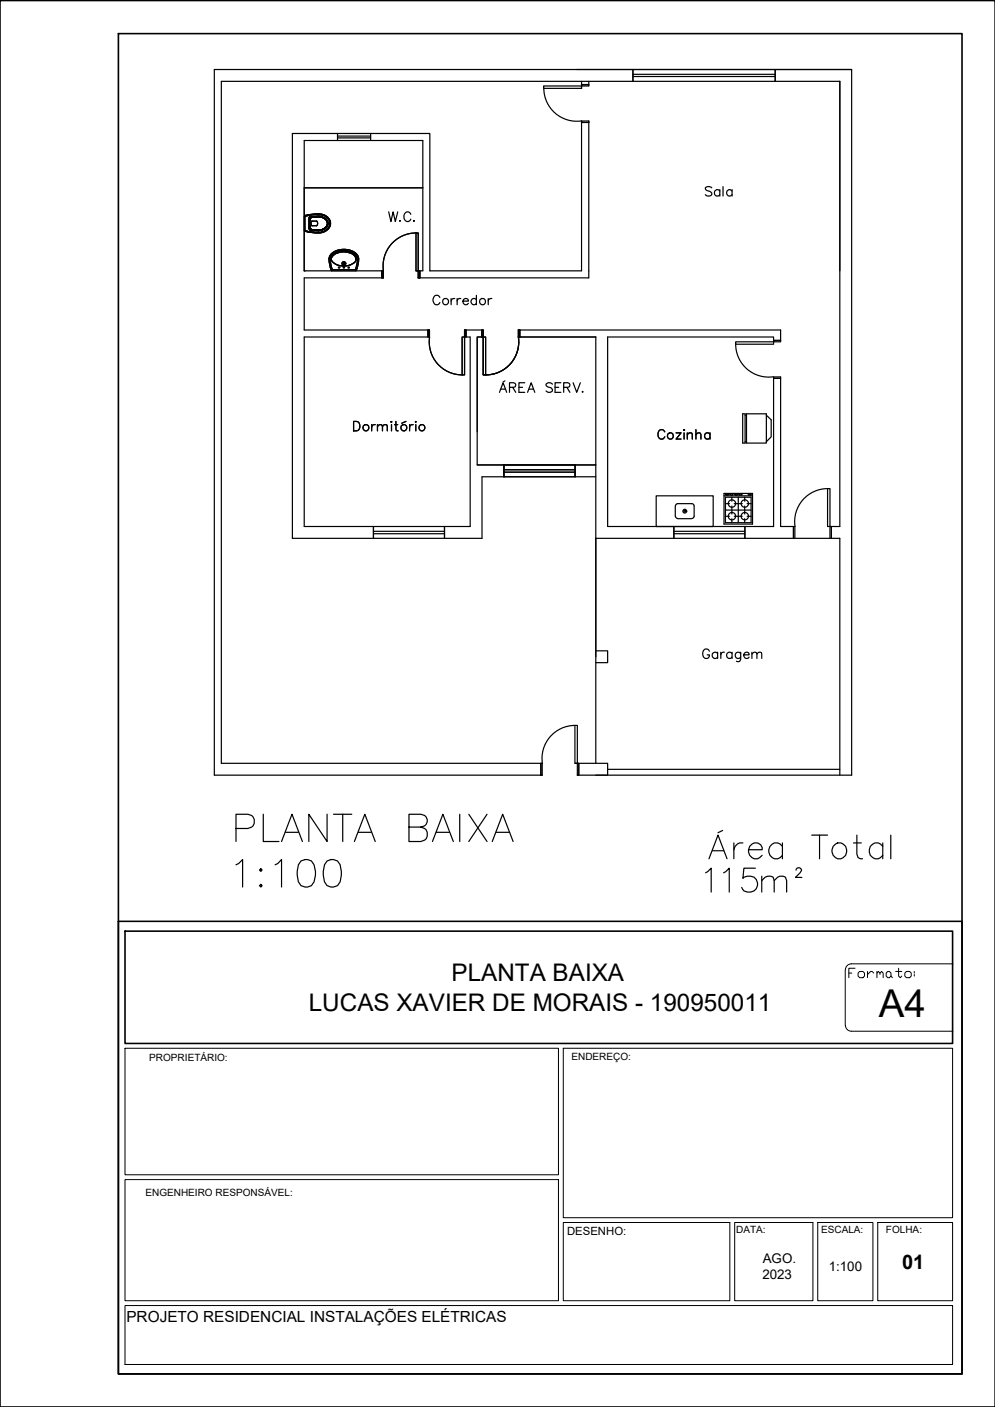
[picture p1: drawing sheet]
<svg xmlns="http://www.w3.org/2000/svg" width="210mm" height="297mm" viewBox="0 0 210 297" stroke-linecap="round" stroke-linejoin="round" font-family="sans-serif">
<!-- layer: PAREDE -->
<g fill="none" stroke="#000" stroke-width=".25">
<path d="M122.7 17.2v1.5M122.7 17.9h1.5M124.2 17.2v.9M133.5 14.7v2.5h-86.8v143.9h67.7M179.7 14.7h-134.5v148.9h69.2M64.2 39.7h25M71.2 28.2v1.5M71.2 28.7h7M71.2 29.1h7M78.2 28.2v1.5M122.7 25.6v31.6h-32v-29h-29v85.5h17.1v-2.5h-14.6v-40.1h26.1v-1.4h-26.1v-11h16.7M122.7 25.9h1.5"/>
<path d="M124.2 25.6v33.1h-36M64.2 57.2h.1M64.2 57.2h16.7M64.2 57.2v-27.5h25v27.5h-1.4M80.6 57.2v1.5M88.6 57.2v1.5M125.7 71.1h-16.1v-1.4h55.1v2.2h-1.5v-.8h-35v40.1h14v2.5h-16.5M163.2 79.9h1.5v31.3h2.7v2.5h-10.3v-2.5h6.1zM100.7 91.2v-20.1h.9v-1.4h-3.3v1.4h.9v40.1h-5.4v2.5h7.9v-13h4.6v-2.5h-5.6M125.7 100.7h-4.4v-2.5h4.4v62.9M125.7 137.4h2.5v2.5h-2.5M114.1 161.1v2.5"/>
<path d="M121.3 161.1h6.9v2.5h-2.5M121.8 163.6h57.9v-148.9h-16.2v2.5h13.7v94h-1.8v2.5h1.8v49.9M122.1 161.1v2.5M128.2 162.4h49"/>
</g>
<!-- layer: BLOCO -->
<g fill="none" stroke="#000" stroke-width=".25">
<path d="M114.7 18.1h8v.6h-8zM114.7 18.6a7 7 0 0 0 8 6.9M122.7 17.9h1.5v.2h-1.5zM133.5 14.7h30v2.5h-30zM133.5 16.2h30M133.5 15.7h30M122.7 25.6h1.5v.3h-1.5zM80.6 57.2h.3v1.5h-.3zM87.8 49.2h.4v8h-.4zM87.8 49.2a7 7 0 0 0-6.9 8M88.2 57.2h.4v1.5h-.4zM90.3 69.7h.3v1.4h-.3z"/>
<path d="M90.6 71.2a7 7 0 0 0 6.9 7.9M97.5 71.1h.5v8h-.5zM98 69.7h.3v1.4h-.3zM101.6 69.7h.3v1.4h-.3zM101.9 71.1h.5v8h-.5zM109.3 69.7h.3v1.4h-.3zM109.4 71.2a7 7 0 0 1-6.9 7.9M155.2 72.2h8v.5h-8zM155.2 72.7a7 7 0 0 0 8 6.8M163.2 71.9h1.5v.3h-1.5zM163.2 79.6h1.5v.3h-1.5zM106.3 98.2h15v2.5h-15z"/>
<path d="M106.3 99.2h15M106.3 99.7h15M78.8 111.2h15v2.5h-15zM78.8 112.2h15M78.8 112.7h15M142.2 111.2h14.9v2.5h-14.9zM142.2 112.2h14.9M142.2 112.7h14.9M167.7 113.7v-2.5h-.3v2.5h8v-2.5h-.3v2.5M174.6 103.2h.5v8h-.5zM174.6 103.2a7 7 0 0 0-6.9 7.9M121.3 153.1h.5v8h-.5z"/>
<path d="M121.3 153.1a7 7 0 0 0-6.9 8M114.1 161.1h.3v2.5h-.3zM121.8 161.1h.3v2.5h-.3z"/>
</g>
<!-- layer: HACHURA -->
<g fill="none" stroke="#000" stroke-width=".25">
<path d="M64.2 48.6l.2 .2M64.3 45.7l.1 3M64.4 45.5l-.2 .2M64.4 45.6l-.1 .1M65.2 46v2.3M65.2 48.3l.2 .2M65.3 47.2v1.1M65.3 48.3l.1 .1M65.4 45.8l-.2 .2M69.4 54.7l.1 .9 .4 1.4M75.6 54.7v.9l-.4 1.4M82 44.7l.5 2.1 .4-2.1 .5 2.1 .5-2.1"/>
<path d="M84.4 46.6v.2l.1-.2M86.7 45.2a.74 .74 0 0 0-.9-.5 .74 .74 0 0 0-.6 .8 .96 .96 0 0 0 1 1.3l.5-.5M87.3 46.6h-.1l.1 .2 .1-.2M92.8 62.8a.74 .74 0 0 0-.9-.5 .74 .74 0 0 0-.5 .8v.5a.74 .74 0 0 0 .5 .7 .74 .74 0 0 0 .9-.4M95.2 63v1.3M95.9 63a.64 .64 0 0 0-.7 .6M96.4 63v1.3M97.2 63a.6 .6 0 0 0-.8 .6M97.7 63.6h1.1a.61 .61 0 0 0-.8-.5 .61 .61 0 0 0-.3 .9 .6 .6 0 0 0 1.1 0M100.5 63.3a.64 .64 0 0 0-.9-.1 .64 .64 0 0 0 0 .9 .64 .64 0 0 0 .9-.1M100.5 62.3v2M101.6 69.7h.3"/>
<path d="M103 63v1.3M103.8 63a.64 .64 0 0 0-.8 .6M109.3 71.1h16.4v27.1h-25v-27.1h1.2v8a7 7 0 0 0 7.5-7.9M109.3 69.7h.3M74.6 89h.6a1.06 1.06 0 0 1 .7 1 1.06 1.06 0 0 1-.7 1h-.6zM78.4 89.6v1.4M79.2 89.6a.6 .6 0 0 0-.8 .6M79.6 90l.5-.4 .5 .1 .1 1.3M79.6 89.6v1.4M80.7 90l.5-.4 .4 .1 .1 1.3M82.5 89.1h.2zM82.6 89.6v1.4"/>
<path d="M83.2 89.6h.7M83.5 89v1.6l.1 .3 .4 .1M85.6 89l-.8 .4M86.4 89.6v1.4M87.2 89.6a.6 .6 0 0 0-.8 .6M87.7 89v.1zM87.7 89.6v1.4M105.4 82.8l.7-2 .8 2M105.7 82.2h.9M106.5 80.4l-.4 .2M107.5 81.8l1.1-.1 .2-.3-.1-.4-.4-.2h-.8v2M108.2 81.8l.6 1"/>
<path d="M109.5 81.8h.7M110.7 80.8h-1.2v2h1.2M111.3 82.8l.8-2 .7 2M111.6 82.2h.9M116.5 81.1a.75 .75 0 0 0-.7-.3 .75 .75 0 0 0-.6 .5l.4 .4 .7 .2 .2 .6a.89 .89 0 0 1-1.3 0M117.1 81.8h.8M118.3 80.8h-1.2v2h1.2M118.9 81.8l1.2-.1 .1-.3-.1-.4-.3-.2h-.9v2M119.6 81.8l.6 1M120.9 80.8l.8 2 .7-2M122.9 82.6v.2l.1-.1"/>
<circle cx="94" cy="63.7" r=".65"/>
<circle cx="101.8" cy="63.7" r=".65"/>
<circle cx="77.2" cy="90.3" r=".65"/>
<circle cx="85.2" cy="90.3" r=".65"/>
<circle cx="89" cy="90.3" r=".65"/>
</g>
<!-- layer: BLOCOS -->
<g fill="none" stroke="#000" stroke-width=".25">
<path d="M64.2 45.7v2.9M64.2 45.7a6 6 0 0 1 3.7-.5 1.94 1.94 0 0 1 1.8 2 1.94 1.94 0 0 1-1.8 1.9h-1.7l-1.9-.3M64.2 48.6l.2 .2M64.3 45.7l.1 3M64.3 45.6a5.4 5.4 0 0 1 4.6 .2 1.72 1.72 0 0 1 .6 1.8 1.72 1.72 0 0 1-1.4 1.3l-1.6 .2-2.2-.4M64.4 45.6l-.1 .1M65.2 46v2.3M65.2 48.3l.2 .2M65.3 46v2.3M65.3 48.3l.1 .1M65.3 47.2h.1M65.4 45.8a3.4 3.4 0 0 1 3.5 .6 1.43 1.43 0 0 1 0 1.5 1.43 1.43 0 0 1-1.3 .7l-2.2-.1"/>
<path d="M65.4 48.4l1.8 .2zM65.4 45.9l1.1-.1a2.13 2.13 0 0 1 2.5 1.1 1.57 1.57 0 0 1-1.8 1.7M65.4 45.8l-.2 .2M65.4 45.9l-.1 .1M65.6 45.9l-.3 1.3a1.31 1.31 0 0 0 .5 1.3 2.07 2.07 0 0 1 0-2.7zM65.8 46.7h1a.7 .7 0 0 1 0 1h-1M65.8 46.7a.7 .7 0 0 0 0 1M67.2 45.8a1.43 1.43 0 0 1 1.5 .5 1.43 1.43 0 0 1 .1 1.6l-.9 .6-.7 .1M67.2 45.8l-1.8 .1M69.7 54.7a2.45 2.45 0 0 1 2.8-1.8 2.38 2.38 0 0 1 2.9 1.8M69.7 54.7l.1 .9 .3 1.3M70.1 54.2a3.4 3.4 0 0 1 4.8 0l.2 .2a1.19 1.19 0 0 1-1.1 1.5 3.3 3.3 0 0 1-4.1-1z"/>
<path d="M70.1 53.4a4.1 4.1 0 0 1 5.2 .4 3.8 3.8 0 0 1-.2 3.4h-5.1l-.5-1.5a2.15 2.15 0 0 1 .6-2.3zM75.4 54.7l-.1 .9-.3 1.3h-4.9M156.7 87.4h.5v6.1h-.5zM157.2 93.2h.3M157.2 87.7h.3M157.5 87.4h4.2v6.1h-4.2zM161.7 87.7l1 .9v3.6l-1 1M138.4 104.7h12.1v6.5h-12.1zM142.5 106.8v2.2M142.5 106.8l.1-.2 .4-.3h2.9l.3 .1 .2 .4M142.5 109l.2 .4 .3 .1M143 109.5h2.9"/>
<path d="M146.4 109l-.2 .4-.3 .1M146.4 106.8v2.2M152.7 104.2h6v6.4h-6zM152.7 104.7h6M153 107.7h5.5M153 105h5.5v5.3h-5.5zM153 109h.9M153 106.3h.9M153.1 104.3l.6 .1-.6 .1zM154.1 104.3l.5 .1-.5 .1zM154.4 105v.8M154.4 106.8v1.7"/>
<path d="M154.4 109.5v.8M154.9 109h1.7M154.9 106.3h1.7M155.1 104.3l.5 .1-.5 .1zM155.7 105v5.3M156 104.3l.5 .1-.5 .1zM157.1 105v.8M157.1 106.8v1.7M157.1 109.5v.8M157.6 109h.9M157.6 106.3h.9M158 104.3l.5 .1-.5 .1z"/>
<circle cx="71.5" cy="56.5" r=".15"/>
<circle cx="72.5" cy="55.6" r=".4"/>
<circle cx="72.5" cy="56.5" r=".15"/>
<circle cx="72.5" cy="55.6" r=".19"/>
<circle cx="73.6" cy="56.5" r=".15"/>
<circle cx="144.5" cy="107.9" r=".4"/>
<circle cx="144.5" cy="107.9" r=".19"/>
<circle cx="154.4" cy="109" r=".78"/>
<circle cx="154.4" cy="106.3" r=".78"/>
<circle cx="157.1" cy="109" r=".78"/>
<circle cx="157.1" cy="106.3" r=".78"/>
</g>
<!-- layer: EJEL3550C -->
<path d="M0 .1h209.9v296.9h-209.9zM25 7.1h177.9v283h-177.9zM25 194.5h177.9v95.6h-177.9zM26.4 196.6h174.6v23.7h-174.6z" fill="none" stroke="#000" stroke-width=".34"/>
<!-- layer: Texto80 -->
<path d="M178.3 204.8v11.7M178.4 216.5a1.25 1.25 0 0 0 1.2 1.2h21.4M179.6 203.5h21.4M26.4 221.3h91.4v26.7h-91.4zM118.8 221.3h82.2v35.8h-82.2zM26.4 249h91.4v25.6h-91.4zM118.8 258.1h35.2v16.5h-35.2zM155 258.1h16.5v16.5h-16.5zM172.5 258.1h11.6v16.5h-11.6zM185.2 258.1h15.8v16.5h-15.8zM26.4 275.6h174.6v12.5h-174.6z" fill="none" stroke="#000" stroke-width=".21"/>
<!-- layer: EJEL3040C -->
<g fill="none" stroke="#000" stroke-width=".25">
<path d="M49.8 174.9h2.5a1.51 1.51 0 0 0 1.4-1.5 1.51 1.51 0 0 0-1.4-1.5h-2.5v5.8M55.5 171.9v5.8h3.3M59.4 177.7l2.2-5.8 2.2 5.8M60.2 175.7h2.7M69 171.9v5.8l-3.8-5.8v5.8M70.4 171.9h3.8M72.3 171.9v5.8M74.8 177.7l2.2-5.8 2.2 5.8M75.6 175.7h2.7M86.3 174.6h2.5l.8-.2a1.34 1.34 0 0 0 0-2.2l-.8-.3h-2.5v5.8h2.5a1.53 1.53 0 0 0 1.4-1.6 1.53 1.53 0 0 0-1.4-1.5M91.2 177.7l2.2-5.8 2.2 5.8M92 175.7h2.8"/>
<path d="M97 171.9v5.8M98.9 171.9l3.8 5.8M102.7 171.9l-3.8 5.8M103.8 177.7l2.2-5.8 2.2 5.8M104.6 175.7h2.8M49.8 182.6l.5-.3 .9-.8v5.8M54.7 183.7l.3-.3 .3 .3-.3 .3zM54.7 187l.3-.3 .3 .3-.3 .3zM58 182.6l.6-.3 .8-.8v5.8M63.5 181.8a1.84 1.84 0 0 1 2.8 .8 4.6 4.6 0 0 1-.6 4.4 1.86 1.86 0 0 1-2.8-.8 4.9 4.9 0 0 1 .6-4.4zM69 181.8a1.86 1.86 0 0 1 2.8 .8 4.9 4.9 0 0 1-.6 4.4 1.84 1.84 0 0 1-2.7-.8 4.9 4.9 0 0 1 .5-4.4z"/>
</g>
<text font-size="10.1" x="148.2" y="182.4">Área Total</text>
<text font-size="8.8" x="147.5" y="189.4">115</text>
<text font-size="8.1" x="185.4" y="214.7">A4</text>
<text font-size="6.6" x="159.5" y="189.4">m</text>
<text font-size="5.7" x="147.1" y="140.8">Garagem</text>
<g font-size="5.3">
<text x="147.5" y="42.7">Sala</text>
<text x="177.8" y="207.8">Formato:</text>
</g>
<g font-size="5.1">
<text x="95.2" y="207.2">PLANTA BAIXA</text>
<text x="65.2" y="213.3">LUCAS XAVIER DE MORAIS - 190950011</text>
</g>
<text font-size="4.9" x="137.6" y="93.8">Cozinha</text>
<text font-size="4.2" x="190.3" y="267.9">01</text>
<text font-size="3.2" x="26.7" y="279.1">PROJETO RESIDENCIAL INSTALAÇÕES ELÉTRICAS</text>
<g font-size="2.8">
<text x="160.8" y="269.9">2023</text>
<text x="160.9" y="266.6">AGO.</text>
<text x="174.8" y="268.3">1:100</text>
</g>
<text font-size="2.4" x="119.6" y="260.7">DESENHO:</text>
<g font-size="2.1">
<text x="31.5" y="224.1">PROPRIETÁRIO:</text>
<text x="120.6" y="223.8">ENDEREÇO:</text>
<text x="30.7" y="252.5">ENGENHEIRO RESPONSÁVEL:</text>
<text x="155.3" y="260.4">DATA:</text>
<text x="173.2" y="260.4">ESCALA:</text>
<text x="186.9" y="260.4">FOLHA:</text>
</g>
</svg>
